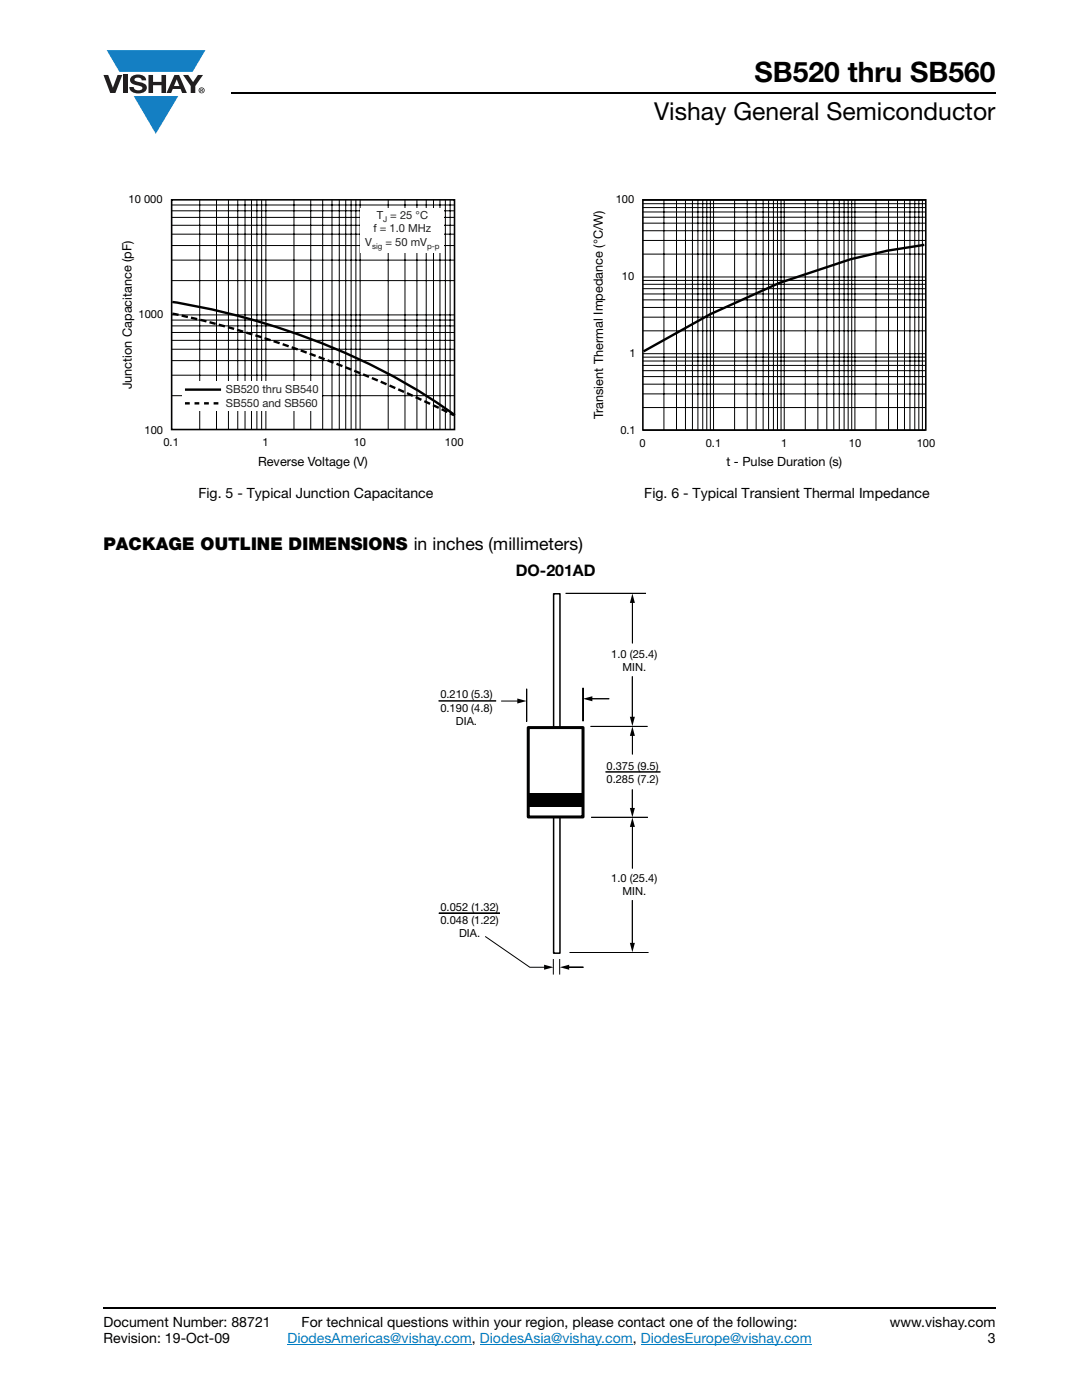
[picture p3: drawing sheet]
<svg xmlns="http://www.w3.org/2000/svg" width="216mm" height="279mm" viewBox="0 0 216 279" stroke-linecap="round" stroke-linejoin="round" font-family="sans-serif">
<g fill="#147fc3">
<path d="M21.3 10h19.7l-2.6 4.4h-3.8h-10.8z"/>
<path d="M26.7 19.2h8.9l-4.5 7.5z"/>
</g>
<g fill="#231f20">
<path d="M20.6 15h1l.9 2.5 1-2.5h.9l-1.4 3.6h-1z"/>
<path d="M24.6 15h.9v3.6h-.9z"/>
<path d="M26.3 15.3a2.1 2.1 0 0 1 2.8 .3l.1 .4h-.9a.79 .79 0 0 0-.7-.5 .79 .79 0 0 0-.8 .4l.3 .3 1 .2a1.08 1.08 0 0 1 1.2 1.1 1.08 1.08 0 0 1-1.1 1.1 1.73 1.73 0 0 1-2.4-1.2h.9a.96 .96 0 0 0 .8 .6 .96 .96 0 0 0 .9-.4 1.31 1.31 0 0 0-1.2-.6 1.03 1.03 0 0 1-1.1-.6 1.03 1.03 0 0 1 .2-1.1z"/>
<path d="M29.6 15h.9v1.3h1.7v-1.3h.9v3.6h-.9v-1.6h-1.7v1.6h-.9z"/>
<path d="M36.5 15h1.1l.9 1.4 1-1.4h1l-1.5 2.2v1.4h-.9v-1.4z"/>
<path d="M35.3 15.8l.5 1.4h-1.1zM34.8 15l-1.6 3.6h1l.3-.8h1.5l.3 .8h1l-1.6-3.6z"/>
<path d="M39.8 18a.46 .46 0 0 1 .9 0 .46 .46 0 0 1-.9 0zM39.6 18a.6 .6 0 0 0 1.2 0 .6 .6 0 0 0-1.2 0z"/>
<path d="M40.1 17.8h.2v.2h-.2zM40 17.7v.7h.1v-.3l.4 .3-.2-.3 .2-.2-.1-.2z"/>
</g>
<path d="M57.3 268.3h36.9M95.8 268.3h30.5M127.8 268.3h34.2" fill="none" stroke="#007ec4" stroke-width=".2"/>
<path d="M46.1 18.6h152.5M20.6 261h178" fill="none" stroke="#000" stroke-width=".36"/>
<path d="M24.2 38.7h68.3v54.8h-68.3z" fill="#fff"/>
<g fill="none" stroke="#000" stroke-width=".2">
<path d="M39.9 39.9v45.7M43.2 39.9v45.7M45.6 39.9v45.7M47.4 39.9v45.7M48.9 39.9v45.7M50.2 39.9v45.7M51.3 39.9v45.7M52.2 39.9v45.7M53.1 39.9v45.7M58.7 39.9v45.7M62 39.9v45.7M64.4 39.9v45.7"/>
<path d="M66.2 39.9v45.7M67.7 39.9v45.7M69 39.9v45.7M70.1 39.9v45.7M71 39.9v45.7M71.9 39.9v45.7M77.5 39.9v45.7M80.8 39.9v45.7M83.2 39.9v45.7M85 39.9v45.7M86.5 39.9v45.7M87.8 39.9v45.7"/>
<path d="M88.9 39.9v45.7M89.8 39.9v45.7M34.3 56h56.4M34.3 51.9h56.4M34.3 49h56.4M34.3 46.7h56.4M34.3 42.1h56.4M34.3 43.4h56.4M34.3 45h56.4M34.3 40.9h56.4M34.3 79h56.4M34.3 74.9h56.4"/>
<path d="M34.3 72h56.4M34.3 69.7h56.4M34.3 65h56.4M34.3 66.4h56.4M34.3 67.9h56.4M34.3 63.9h56.4M34.3 62.8h56.4"/>
</g>
<path d="M34.3 39.9h56.4v45.8h-56.4z" fill="none" stroke="#000" stroke-width=".32"/>
<path d="M34.4 60.3a141 141 0 0 1 49.9 18.2l6.4 4.3" fill="none" stroke="#000" stroke-width=".48"/>
<path d="M34.4 62.6a193.2 193.2 0 0 1 33.3 10.2l10.8 4.5 12.1 5.6" fill="none" stroke="#000" stroke-width=".48" stroke-dasharray="1.3 .6" stroke-linecap="butt"/>
<g fill="#fff">
<path d="M36.3 76.2h27.9v5.9h-27.9z"/>
<path d="M36.9 77.8h7.2z"/>
</g>
<path d="M36.9 77.8h7.2" fill="none" stroke="#000" stroke-width=".48"/>
<path d="M36.9 80.5h7.2z" fill="#fff"/>
<path d="M36.9 80.5h7.2" fill="none" stroke="#000" stroke-width=".48" stroke-dasharray="1 1" stroke-linecap="butt"/>
<g fill="#fff">
<path d="M72 41.6h16.6v8.8h-16.6z"/>
<path d="M118.2 38.7h68.4v54.8h-68.4z"/>
</g>
<g fill="none" stroke="#000" stroke-width=".2">
<path d="M128.3 40h56.4M132.5 39.9v45.9M135 39.9v45.9M136.8 39.9v45.9M138.2 39.9v45.9M139.3 39.9v45.9M140.2 39.9v45.9M141 39.9v45.9M141.7 39.9v45.9M142.4 39.9v45.9M146.6 39.9v45.9M149.1 39.9v45.9"/>
<path d="M150.9 39.9v45.9M152.3 39.9v45.9M153.4 39.9v45.9M154.3 39.9v45.9M155.1 39.9v45.9M155.8 39.9v45.9M156.5 39.9v45.9M160.7 39.9v45.9M163.2 39.9v45.9M165 39.9v45.9M166.4 39.9v45.9M167.5 39.9v45.9"/>
<path d="M168.4 39.9v45.9M169.2 39.9v45.9M170 39.9v45.9M170.6 39.9v45.9M174.8 39.9v45.9M177.3 39.9v45.9M179.1 39.9v45.9M180.5 39.9v45.9M181.6 39.9v45.9M182.5 39.9v45.9M183.3 39.9v45.9M184.1 39.9v45.9"/>
<path d="M128.3 59.8h56.4M128.3 56.7h56.4M128.3 57.6h56.4M128.3 58.7h56.4M128.3 56h56.4M128.3 55.3h56.4M128.3 50.7h56.4M128.3 48h56.4M128.3 46h56.4M128.3 44.5h56.4M128.3 41.4h56.4M128.3 42.3h56.4"/>
<path d="M128.3 43.4h56.4M128.3 40.7h56.4M128.3 78.6h56.4M128.3 76.7h56.4M128.3 75.2h56.4M128.3 72h56.4M128.3 72.9h56.4M128.3 74h56.4M128.3 71.3h56.4M128.3 70.6h56.4M128.3 66h56.4M128.3 63.3h56.4"/>
<path d="M128.3 61.4h56.4M128.3 81.3h56.4M128.3 85.9h56.4"/>
</g>
<path d="M128.3 39.9h56.4v45.9h-56.4z" fill="none" stroke="#000" stroke-width=".32"/>
<path d="M184.4 48.9l-7.3 1.1-7.3 1.7-14.3 4.8-13.8 6.2-13.3 7.4" fill="none" stroke="#000" stroke-width=".48"/>
<path d="M87.5 112.2h44.3v82.3h-44.3z" fill="#fff"/>
<g fill="none" stroke="#000" stroke-width=".2">
<path d="M112.9 118.4h16M126.2 120v8.4M100 139.9h3.6M117.9 139.4h3.7M126.2 135v8.4M117.8 145h11.4M126.2 157.6v4M126.2 146.5v4.1M118 163.1h11.3M126.2 179.6v8.9M126.2 164.7v8.6M87.6 182.2h12.2h-12.2"/>
<path d="M87.6 182.2h12.2M113.2 193h3.2h-3.2M113.2 193h3.2M113.7 190.1h15.7h-15.7M113.7 190.1h15.7"/>
</g>
<path d="M116.3 139.5l1.9-.5v1zM126.2 118.5l.5 1.8h-1zM103.2 139.4l1.9 .5-1.9 .5zM125.7 143h1l-.5 1.9zM126.2 145l.5 1.9h-1zM125.7 161.2h1l-.5 1.9zM126.2 163.2l.5 1.8h-1zM108.6 192.5l1.8 .5-1.8 .5zM111.7 193l1.9-.5v1zM125.7 188.2h1l-.5 1.8z" fill="#000"/>
<path d="M110.5 118.5h1.2v26.7h-1.2z" fill="#fff"/>
<path d="M110.5 118.5h1.2v26.7h-1.2z" fill="none" stroke="#000" stroke-width=".3"/>
<path d="M110.5 163.1h1.2v27.1h-1.2z" fill="#fff"/>
<path d="M110.5 163.1h1.2v27.1h-1.2z" fill="none" stroke="#000" stroke-width=".3"/>
<path d="M105.4 145.2h10.9v17.8h-10.9z" fill="none" stroke="#000" stroke-width=".6"/>
<path d="M105.5 158.2h10.7v2.8h-10.7z" fill="#000"/>
<path d="M105.1 137.5v6.5z" fill="#fff"/>
<path d="M105.1 137.5v6.5v-6.5" fill="none" stroke="#000" stroke-width=".2"/>
<path d="M116.3 137.3v6.6z" fill="#fff"/>
<path d="M87.5 139.9h11.5M116.3 137.3v6.6v-6.6M120.8 154.1h11M96.8 186.9l8.9 6.1h3.2M110.4 191.4v3.1M111.7 191.4v3.1" fill="none" stroke="#000" stroke-width=".2"/>
<text font-size="5.6" x="150.6" y="16.4">SB520 thru SB560</text>
<text font-size="4.9" x="130.5" y="24">Vishay General Semiconductor</text>
<text font-size="3.5" x="20.6" y="109.7">PACKAGE OUTLINE DIMENSIONS in inches (millimeters)</text>
<text font-size="3.2" x="102.9" y="114.9">DO-201AD</text>
<g font-size="2.8">
<text x="39.6" y="99.4">Fig. 5 - Typical Junction Capacitance</text>
<text x="128.6" y="99.4">Fig. 6 - Typical Transient Thermal Impedance</text>
<text x="20.6" y="264.9">Document Number: 88721</text>
<text x="20.6" y="268.1">Revision: 19-Oct-09</text>
<text x="60.2" y="264.9">For technical questions within your region, please contact one of the following:</text>
<text x="177.5" y="264.9">www.vishay.com</text>
<text x="197.1" y="268.1">3</text>
</g>
<text font-size="2.8" fill="#007ec4" x="57.3" y="268.1">DiodesAmericas@vishay.com, DiodesAsia@vishay.com, DiodesEurope@vishay.com</text>
<g font-size="2.5">
<text x="26.3" y="77.7" transform="rotate(-90 26.3 77.7)">Junction Capacitance (pF)</text>
<text x="120.4" y="83.7" transform="rotate(-90 120.4 83.7)">Transient Thermal Impedance (°C/W)</text>
<text x="51.5" y="93">Reverse Voltage (V)</text>
<text x="144.9" y="92.9">t - Pulse Duration (s)</text>
</g>
<g font-size="2.2">
<text x="25.7" y="40.5">10 000</text>
<text x="122.9" y="40.5">100</text>
<text x="124.1" y="55.9">10</text>
<text x="27.6" y="63.5">1000</text>
<text x="125.6" y="71.2">1</text>
<text x="28.9" y="86.5">100</text>
<text x="32.6" y="89.1">0.1</text>
<text x="52.4" y="89.1">1</text>
<text x="70.6" y="89.1">10</text>
<text x="88.8" y="89.1">100</text>
<text x="123.8" y="86.5">0.1</text>
<text x="127.6" y="89.2">0</text>
<text x="140.8" y="89.2">0.1</text>
<text x="155.9" y="89.2">1</text>
<text x="169.4" y="89.2">10</text>
<text x="182.9" y="89.2">100</text>
<text x="122" y="131.2">1.0 (25.4)</text>
<text x="124.2" y="133.9">MIN.</text>
<text x="87.9" y="139.3">0.210 (5.3)</text>
<text x="87.9" y="142">0.190 (4.8)</text>
<text x="91" y="144.7">DIA.</text>
<text x="121" y="153.6">0.375 (9.5)</text>
<text x="121" y="156.3">0.285 (7.2)</text>
<text x="122" y="176">1.0 (25.4)</text>
<text x="124.2" y="178.7">MIN.</text>
<text x="87.9" y="181.7">0.052 (1.32)</text>
<text x="87.9" y="184.4">0.048 (1.22)</text>
<text x="91.6" y="187.1">DIA.</text>
</g>
<g font-size="2.2" fill="#211e1e">
<text x="74.5" y="46.4">f = 1.0 MHz</text>
<text x="75.2" y="43.7">T</text>
<text x="77.9" y="43.7">= 25 °C</text>
<text x="72.9" y="49.1">V</text>
<text x="76.9" y="49.1">= 50 mV</text>
</g>
<g font-size="2.2" fill="#231f20">
<text x="45.1" y="78.4">SB520 thru SB540</text>
<text x="45.1" y="81.2">SB550 and SB560</text>
</g>
<g font-size="1.6" fill="#211e1e">
<text x="76.4" y="44.4">J</text>
<text x="74.2" y="49.7">sig</text>
<text x="85.2" y="49.7">p-p</text>
</g>
</svg>
